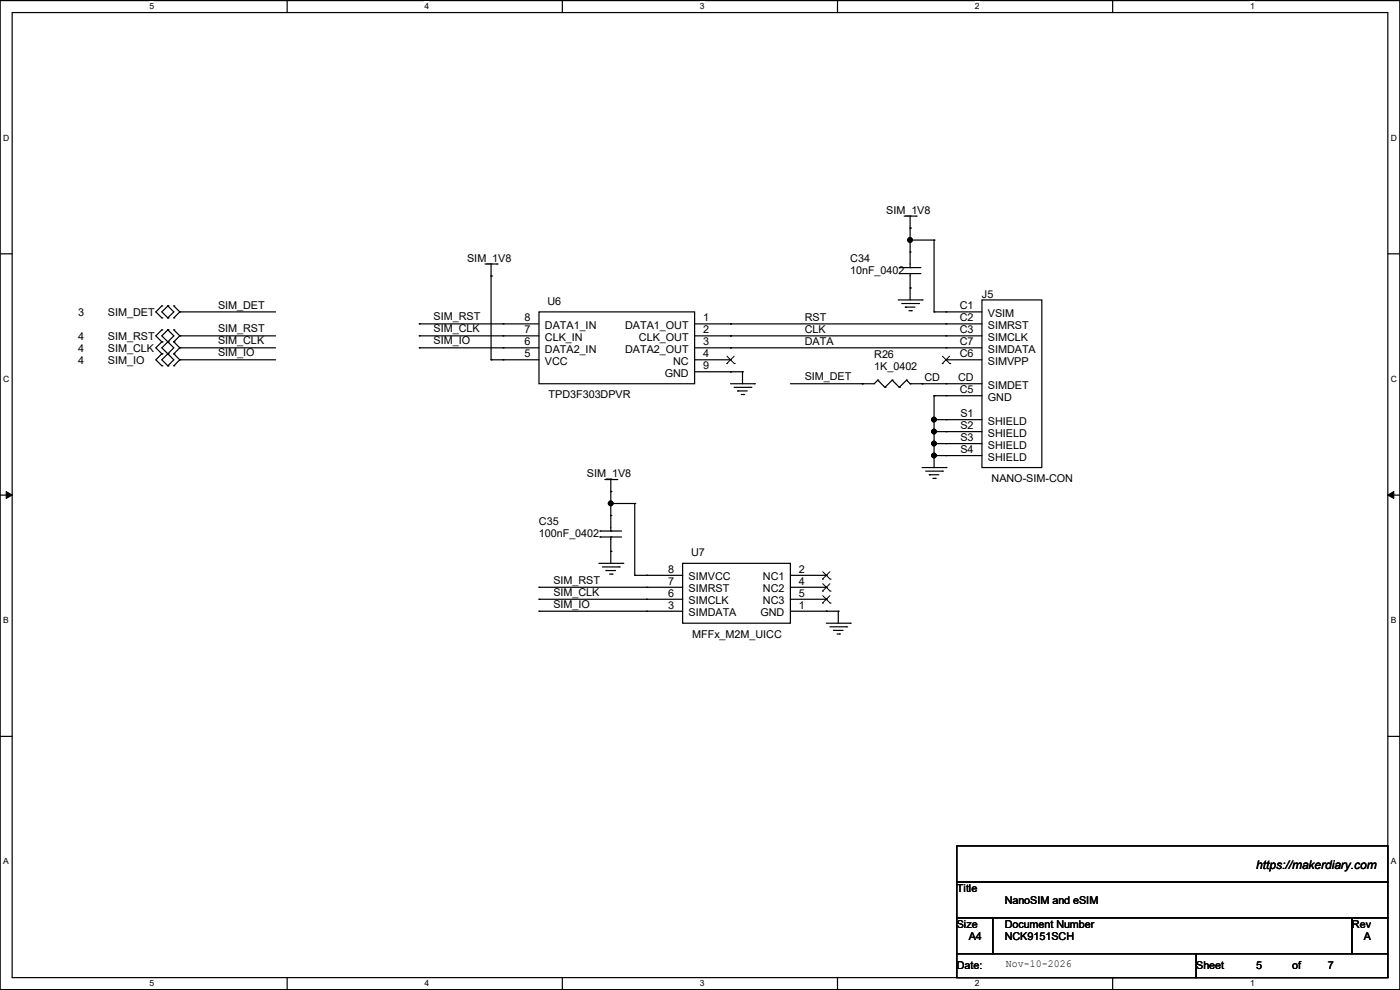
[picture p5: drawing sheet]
<svg xmlns="http://www.w3.org/2000/svg" width="297mm" height="210mm" viewBox="0 0 297 210" stroke-linecap="round" stroke-linejoin="round" font-family="sans-serif">
<path d="M0 .1h297v209.8h-297zM2.6 2.7h291.8v204.7h-291.8z" fill="none" stroke="#000" stroke-width=".25"/>
<g fill="#fff">
<path d="M31.7 .4h1v2h-1z"/>
<path d="M31.7 207.6h1v2h-1z"/>
</g>
<path d="M60.9 .1v2.6M60.9 207.4v2.5" fill="none" stroke="#000" stroke-width=".25"/>
<g fill="#fff">
<path d="M90.1 .4h1v2h-1z"/>
<path d="M90.1 207.6h1v2h-1z"/>
</g>
<path d="M119.3 .1v2.6M119.3 207.4v2.5" fill="none" stroke="#000" stroke-width=".25"/>
<g fill="#fff">
<path d="M148.5 .4h.9v2h-.9z"/>
<path d="M148.5 207.6h.9v2h-.9z"/>
</g>
<path d="M177.7 .1v2.6M177.7 207.4v2.5" fill="none" stroke="#000" stroke-width=".25"/>
<g fill="#fff">
<path d="M206.8 .4h1v2h-1z"/>
<path d="M206.8 207.6h1v2h-1z"/>
</g>
<path d="M236.1 .1v2.6M236.1 207.4v2.5" fill="none" stroke="#000" stroke-width=".25"/>
<g fill="#fff">
<path d="M265.2 .4h1v2h-1z"/>
<path d="M265.2 207.6h1v2h-1z"/>
<path d="M.7 28.2h1.2v2h-1.2z"/>
<path d="M295.1 28.2h1.2v2h-1.2z"/>
<path d="M.7 79.4h1.2v2h-1.2z"/>
<path d="M295.1 79.4h1.2v2h-1.2z"/>
</g>
<path d="M0 53.8h2.6M294.4 53.8h2.6" fill="none" stroke="#000" stroke-width=".25"/>
<g fill="#fff">
<path d="M.7 130.6h1.2v2h-1.2z"/>
<path d="M295.1 130.6h1.1v2h-1.1z"/>
</g>
<path d="M0 105h2.6M294.4 105h2.6" fill="none" stroke="#000" stroke-width=".25"/>
<path d="M1.3 104.3l1.3 .7-1.3 .7zM294.4 105l1.3-.7v1.4z" fill="#000" stroke="#000" stroke-width=".21"/>
<g fill="#fff">
<path d="M.7 181.8h1.2v2h-1.2z"/>
<path d="M295.1 181.8h1.1v2h-1.1z"/>
</g>
<g fill="none" stroke="#000" stroke-width=".25">
<path d="M102.9 56h2.6M104.2 58.5h.1M104.2 56v20.3M105.5 56h.1M190.8 56.8h.1M190.8 58h.1M190.8 56.8h4.6M190.8 58h4.6M191.8 45.8h2.6M193.1 48.4h.1M193.1 58h.1M193.1 56.8h.1"/>
<path d="M193.1 53.5h.1M193.1 50.9h.1M193.1 45.8v11M193.1 58v5.6M193.1 50.9h5.1M194.4 45.8h.1M198.2 50.9h.1M198.2 50.9v15.3M34.3 70h.1M34.3 72.5h.1M34.3 75.1h.1M34.3 77.6h.1"/>
<path d="M34.3 64.9h.1M34.3 67.4h.1M34.3 70l-1.2 1.2 1.2 1.3M34.3 64.9l-1.2 1.3 1.2 1.2M34.3 75.1l-1.2 1.2 1.2 1.3M34.3 72.5l-1.2 1.3 1.2 1.3M35.6 72.5h.1M35.6 70h.1M35.6 75.1h.1M35.6 77.6h.1M35.6 67.4h.1M35.6 64.9h.1"/>
<path d="M35.6 70l-1.3 1.2 2.6 2.6-2.6 2.5 1.3 1.3M35.6 70l1.3 1.2-2.6 2.6 2.6 2.5-1.3 1.3M35.6 64.9l-1.3 1.3 1.3 1.2M35.6 64.9l1.3 1.3-1.3 1.2M36.9 70h.1M36.9 72.5h.1M36.9 75.1h.1M36.9 77.6h.1M36.9 64.9h.1M36.9 67.4h.1M36.9 75.1l1.2 1.2M36.9 70l1.2 1.2"/>
<path d="M36.9 72.5l1.2 1.3M36.9 64.9l1.2 1.3M38.1 71.2h.1M38.1 73.8h.1M38.1 76.3h.1M38.1 66.2h.1M38.1 66.2l-1.2 1.2M38.1 71.2l-1.2 1.3M38.1 73.8l-1.2 1.3M38.1 76.3l-1.2 1.3M38.1 71.2h20.4M38.1 73.8h20.4"/>
<path d="M38.1 76.3h20.4M38.1 66.2h20.4M88.9 68.7h.1M88.9 71.2h.1M88.9 73.8h.1M88.9 68.7h25.4M88.9 71.2h25.4M88.9 73.8h25.4M104.2 76.3h.1M104.2 76.3h10.1M106.7 68.7h.1M106.7 71.2h.1"/>
<path d="M106.7 73.8h.1M106.7 76.3h.1M114.3 66.2h33.1v15.2h-33.1zM147.4 68.7h60.9M147.4 71.2h60.9M147.4 73.8h60.9M147.4 76.3h7.6M147.4 78.9h10.1M155 68.7h.1M155 71.2h.1M155 73.8h.1M155 76.3h.1"/>
<path d="M155 78.9h.1M157.5 78.9h.1M157.5 78.9v2.5M190.5 63.6h5.1M191.3 64.4h3.6M192.1 65.2h.1M192.1 65.2h2M192.8 65.9h.5M193.1 61.1h.1M193.3 65.9h.1M194.9 64.4h.1M195.6 63.6h.1"/>
<path d="M198.2 66.2h.1M198.2 66.2h10.1M200.7 66.2h.1M200.7 68.7h.1M200.7 71.2h.1M200.7 73.8h.1M200.7 76.3h.1M200.7 76.3h7.6M208.3 63.6h12.7v35.6h-12.7zM155 81.4h5.1M155.7 82.2h3.6M156.5 82.9h.1"/>
<path d="M156.5 82.9h2M157.3 83.7h.5M157.8 83.7h.1M159.3 82.2h.1M160.1 81.4h.1M182.9 81.4h.1M186.2 80.6h.1M186.2 80.6l-.7 .8h-17.8M186.2 80.6l1.5 1.6M187.7 82.2h.1M189.3 80.6h.1M189.3 80.6l-1.6 1.6"/>
<path d="M189.3 80.6l1.5 1.6M190.8 82.2h.1M192.3 80.6h.1M192.3 80.6l-1.5 1.6M192.3 80.6l.8 .8M193.1 81.4h.1M193.1 81.4h15.2M195.6 81.4h.1M195.6 99.2h5.1M196.4 99.9h3.5M198.2 83.9h.1M198.2 89h.1"/>
<path d="M198.2 91.6h.1M198.2 94.1h.1M198.2 96.6h.1M198.2 83.9h10.1M198.2 89h10.1M198.2 91.6h10.1M198.2 94.1h10.1M198.2 96.6h10.1M198.2 83.9v15.3M199.9 99.9h.1M200.7 99.2h.1M200.7 81.4h.1"/>
<path d="M200.7 83.9h.1M200.7 89h.1M200.7 91.6h.1M200.7 94.1h.1M200.7 96.6h.1M127 119.5h5.1M127.3 112.6h.1M127.3 113.9h.1M127.3 112.6h4.6M127.3 113.9h4.6M128.3 101.7h2.6M129.6 104.3h.1"/>
<path d="M129.6 113.9h.1M129.6 112.6h.1M129.6 117h.1M129.6 109.3h.1M129.6 106.8h.1M129.6 101.7v10.9M129.6 113.9v5.6M129.6 106.8h5.1M130.9 101.7h.1M132.1 119.5h.1M134.7 106.8h.1M134.7 106.8v15.2"/>
<path d="M144.8 119.5h22.9v12.7h-22.9zM197.1 100.7h.1M197.1 100.7h2.1M197.9 101.5h.5M198.4 101.5h.1M114.3 124.6h.1M114.3 127.1h.1M114.3 129.7h.1M114.3 124.6h30.5M114.3 127.1h30.5M114.3 129.7h30.5M127.8 120.3h3.6"/>
<path d="M128.6 121h.1M128.6 121h2M129.3 121.8h.5M129.8 121.8h.1M131.4 120.3h.1M134.7 122h.1M134.7 122h10.1M137.2 122h.1M137.2 124.6h.1M137.2 127.1h.1M137.2 129.7h.1M167.7 122h7.6"/>
<path d="M167.7 124.6h7.6M167.7 127.1h7.6M167.7 129.7h10.1M175.3 122h.1M175.3 124.6h.1M175.3 127.1h.1M175.3 129.7h.1M175.3 132.2h5.1M176.1 133h3.5M176.8 133.7h.1M176.8 133.7h2.1M177.6 134.5h.5"/>
<path d="M177.8 129.7h.1M177.8 129.7v2.5M178.1 134.5h.1M179.6 133h.1M180.4 132.2h.1M0 156.2h2.6M294.4 156.2h2.6M203 179.5h91.4v7.6h-91.4zM203 187.1h91.4v7.6h-91.4zM203 194.7h7.6v7.6h-7.6zM210.6 194.7h76.2v7.6h-76.2zM286.8 194.7h7.6v7.6h-7.6z"/>
<path d="M203 202.3h50.8v5.1h-50.8zM253.8 202.3h40.6v5.1h-40.6z"/>
</g>
<g fill="none" stroke="#000" stroke-width=".21">
<path d="M154.2 77.1h.1M154.2 75.6l1.6 1.5M155.7 75.6l-1.5 1.5M155.8 77.1h.1M199.9 77.1h.1M199.9 75.6l1.6 1.5M201.5 75.6l-1.6 1.5M201.5 77.1h.1M174.5 122.9h.1M174.5 125.4h.1M174.5 127.9h.1M174.5 121.3l1.6 1.6"/>
<path d="M174.5 123.8l1.6 1.6M174.5 126.4l1.6 1.5M176.1 121.3l-1.6 1.6M176.1 123.8l-1.6 1.6M176.1 126.4l-1.6 1.5M176.1 122.9h.1M176.1 125.4h.1M176.1 127.9h.1"/>
</g>
<g fill="#000" stroke="#000" stroke-width=".25">
<circle cx="193.1" cy="50.9" r=".49"/>
<circle cx="198.1" cy="91.5" r=".49"/>
<circle cx="198.1" cy="89" r=".49"/>
<circle cx="198.1" cy="94.1" r=".49"/>
<circle cx="198.1" cy="96.6" r=".49"/>
<circle cx="129.6" cy="106.8" r=".49"/>
</g>
<text font-size="2.5" x="266.5" y="184.3">https://makerdiary.com</text>
<g font-size="2.3">
<text x="188" y="45.4">SIM_1V8</text>
<text x="99.1" y="55.5">SIM_1V8</text>
<text x="180.4" y="55.5">C34</text>
<text x="180.4" y="58.1">10nF_0402</text>
<text x="46.3" y="65.4">SIM_DET</text>
<text x="116.1" y="64.7">U6</text>
<text x="203.6" y="65.6">C1</text>
<text x="208.3" y="63.2">J5</text>
<text x="16.6" y="67">3</text>
<text x="22.9" y="67">SIM_DET</text>
<text x="46.3" y="70.5">SIM_RST</text>
<text x="92" y="68">SIM_RST</text>
<text x="92" y="70.5">SIM_CLK</text>
<text x="111.3" y="68.2">8</text>
<text x="111.3" y="70.7">7</text>
<text x="115.6" y="69.8">DATA1_IN</text>
<text x="132.6" y="69.8">DATA1_OUT</text>
<text x="149.1" y="68.2">1</text>
<text x="149.1" y="70.7">2</text>
<text x="170.7" y="68.2">RST</text>
<text x="170.7" y="70.7">CLK</text>
<text x="203.6" y="68.2">C2</text>
<text x="203.6" y="70.7">C3</text>
<text x="209.6" y="67.2">VSIM</text>
<text x="209.6" y="69.8">SIMRST</text>
<text x="16.6" y="72.1">4</text>
<text x="16.6" y="74.6">4</text>
<text x="16.6" y="77.1">4</text>
<text x="22.9" y="72.1">SIM_RST</text>
<text x="22.9" y="74.6">SIM_CLK</text>
<text x="22.9" y="77.1">SIM_IO</text>
<text x="46.3" y="73.1">SIM_CLK</text>
<text x="46.3" y="75.6">SIM_IO</text>
<text x="92" y="73.1">SIM_IO</text>
<text x="111.3" y="73.2">6</text>
<text x="111.3" y="75.8">5</text>
<text x="115.6" y="72.3">CLK_IN</text>
<text x="115.6" y="74.8">DATA2_IN</text>
<text x="115.6" y="77.4">VCC</text>
<text x="132.6" y="74.8">DATA2_OUT</text>
<text x="135.6" y="72.3">CLK_OUT</text>
<text x="142.8" y="77.4">NC</text>
<text x="149.1" y="73.2">3</text>
<text x="149.1" y="75.8">4</text>
<text x="170.7" y="73.3">DATA</text>
<text x="185.5" y="75.9">R26</text>
<text x="203.6" y="73.2">C7</text>
<text x="203.6" y="75.8">C6</text>
<text x="209.6" y="72.3">SIMCLK</text>
<text x="209.6" y="74.8">SIMDATA</text>
<text x="209.6" y="77.4">SIMVPP</text>
<text x="141" y="79.9">GND</text>
<text x="149.1" y="78.3">9</text>
<text x="170.7" y="80.7">SIM_DET</text>
<text x="185.5" y="78.4">1K_0402</text>
<text x="196.1" y="80.9">CD</text>
<text x="203.2" y="80.9">CD</text>
<text x="203.6" y="83.4">C5</text>
<text x="209.6" y="82.5">SIMDET</text>
<text x="116.4" y="84.5">TPD3F303DPVR</text>
<text x="203.8" y="88.5">S1</text>
<text x="209.6" y="85">GND</text>
<text x="203.8" y="91">S2</text>
<text x="203.8" y="93.6">S3</text>
<text x="209.6" y="90.1">SHIELD</text>
<text x="209.6" y="92.6">SHIELD</text>
<text x="209.6" y="95.2">SHIELD</text>
<text x="124.5" y="101.3">SIM_1V8</text>
<text x="203.8" y="96.1">S4</text>
<text x="209.6" y="97.7">SHIELD</text>
<text x="210.4" y="102.3">NANO-SIM-CON</text>
<text x="114.3" y="111.4">C35</text>
<text x="114.3" y="114">100nF_0402</text>
<text x="146.6" y="118">U7</text>
<text x="117.4" y="123.9">SIM_RST</text>
<text x="141.8" y="121.5">8</text>
<text x="141.8" y="124">7</text>
<text x="146.1" y="123.1">SIMVCC</text>
<text x="146.1" y="125.6">SIMRST</text>
<text x="161.8" y="123.1">NC1</text>
<text x="161.8" y="125.6">NC2</text>
<text x="169.5" y="121.5">2</text>
<text x="169.5" y="124">4</text>
<text x="117.4" y="126.4">SIM_CLK</text>
<text x="117.4" y="128.9">SIM_IO</text>
<text x="141.8" y="126.6">6</text>
<text x="141.8" y="129.1">3</text>
<text x="146.1" y="128.2">SIMCLK</text>
<text x="146.1" y="130.7">SIMDATA</text>
<text x="161.3" y="130.7">GND</text>
<text x="161.8" y="128.2">NC3</text>
<text x="169.5" y="126.6">5</text>
<text x="169.5" y="129.1">1</text>
<text x="146.9" y="135.3">MFFx_M2M_UICC</text>
<text x="203" y="189.1">Title</text>
<text x="213.2" y="191.7">NanoSIM and eSIM</text>
<text x="203" y="196.8">Size</text>
<text x="213.1" y="196.8">Document Number</text>
<text x="286.8" y="196.8">Rev</text>
<text x="205.5" y="199.3">A4</text>
<text x="213.2" y="199.3">NCK9151SCH</text>
<text x="289.4" y="199.3">A</text>
<text x="203" y="205.7">Date:</text>
<text x="213.4" y="205.2">Nov-10-2026</text>
<text x="253.8" y="205.7">Sheet</text>
<text x="266.5" y="205.7">5</text>
<text x="274.1" y="205.7">of</text>
<text x="281.7" y="205.7">7</text>
</g>
<g font-size="1.8">
<text x="31.7" y="2">5</text>
<text x="90.1" y="2">4</text>
<text x="148.5" y="2">3</text>
<text x="206.8" y="2">2</text>
<text x="265.2" y="2">1</text>
<text x=".7" y="29.8">D</text>
<text x="295.1" y="29.8">D</text>
<text x=".7" y="81">C</text>
<text x="295.1" y="81">C</text>
<text x=".7" y="132.2">B</text>
<text x="295.1" y="132.2">B</text>
<text x=".7" y="183.4">A</text>
<text x="295.1" y="183.4">A</text>
<text x="31.7" y="209.3">5</text>
<text x="90.1" y="209.3">4</text>
<text x="148.5" y="209.3">3</text>
<text x="206.8" y="209.3">2</text>
<text x="265.2" y="209.3">1</text>
</g>
</svg>
